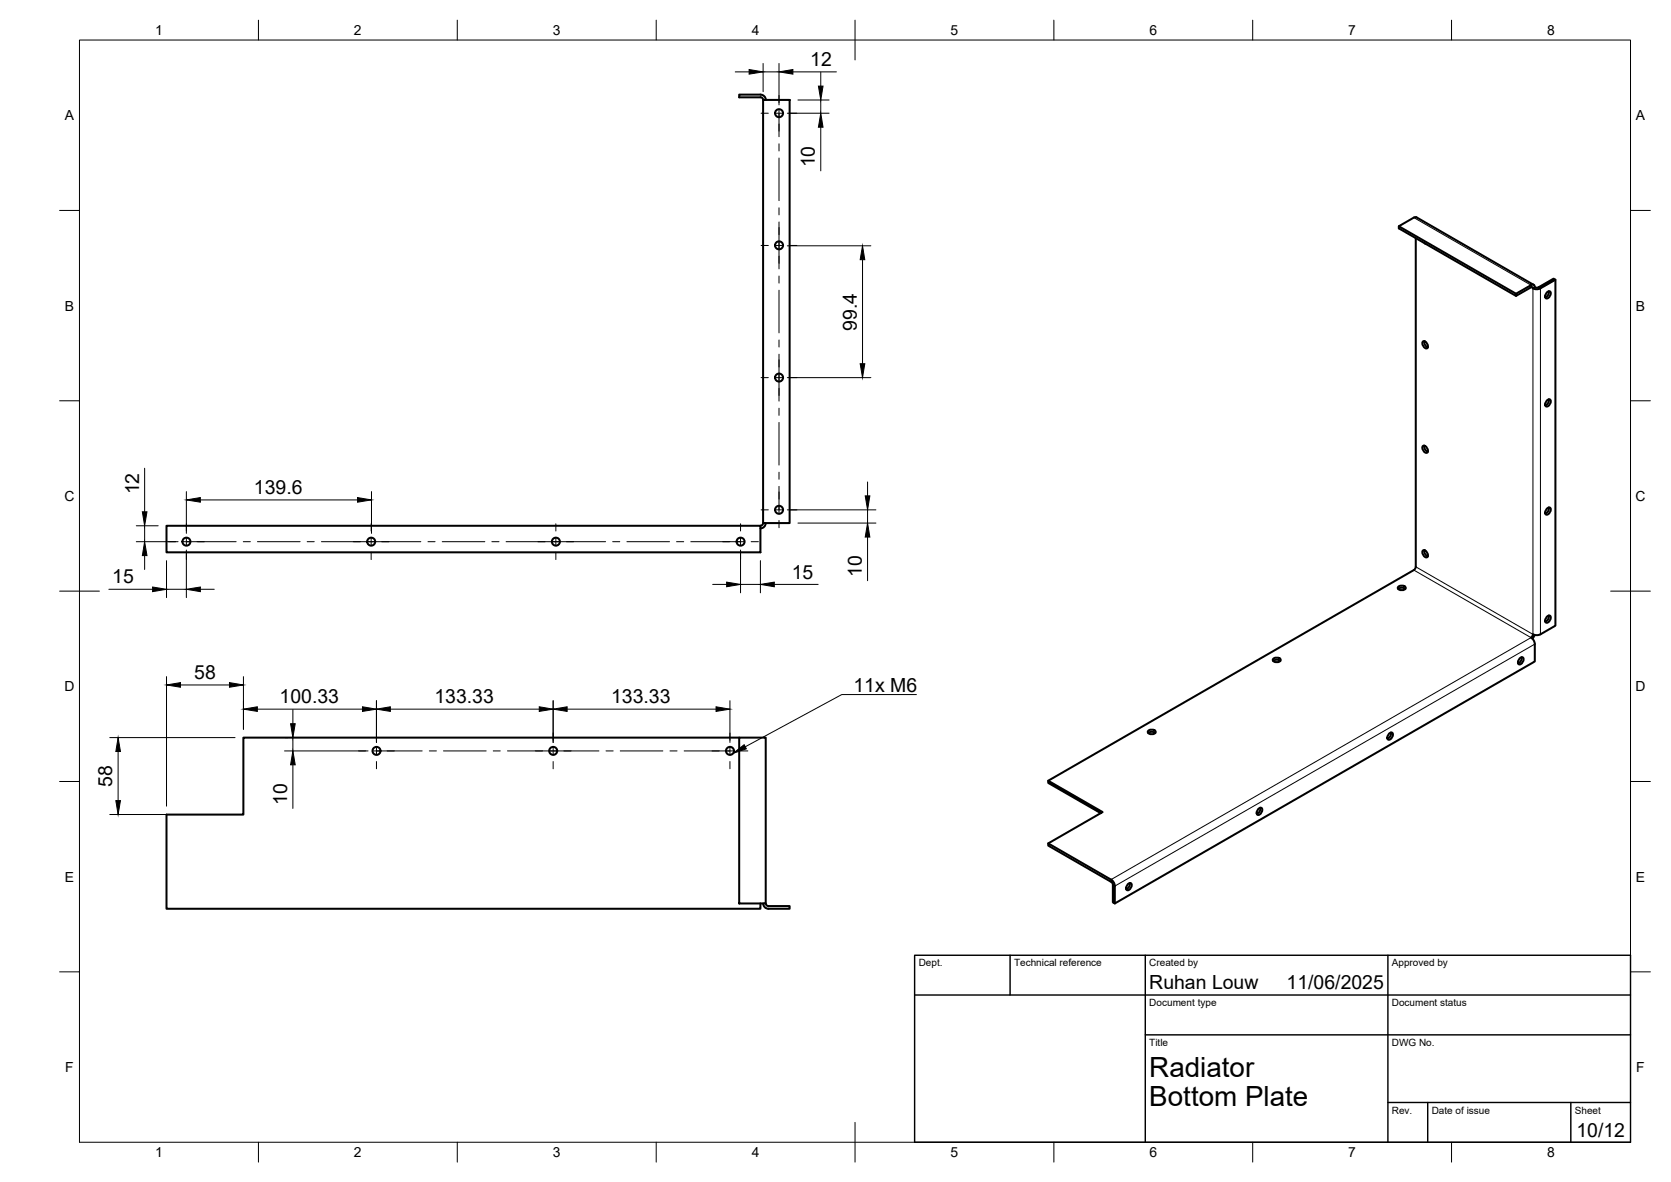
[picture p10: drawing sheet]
<svg xmlns="http://www.w3.org/2000/svg" width="420mm" height="297mm" viewBox="0 0 420 297" stroke-linecap="round" stroke-linejoin="round" font-family="sans-serif">
<!-- layer: Visible -->
<g fill="none" stroke="#000" stroke-width=".51">
<path d="M191.9 25.1h6.6v106.4h-6.6zM191.9 25.1a.63 .63 0 0 0-.7-.6h-5.3v-.7h5.3a1.34 1.34 0 0 1 1.4 1.3M351.7 56.9l29.5 16.9M355.5 54.7l-3.8 2.2v.5l29.5 17 3.8-2.2M355.5 54.7l.7-.1 29.4 17M356 59.8v82.6l-.5 .8M358.2 61.1l.3 .2M385 71.7l-3.8 2.1v.6M385 72.2l.2-.1 .2 .4M385 71.6h.6l.3 .6M385.4 72.5l.5-.3h1l3.7-2.2 .5 .3-4.1 2.3-.8 .1zM388.9 73.5l.8-.3a1.16 1.16 0 0 1-1 1.8 1.01 1.01 0 0 1 .2-1.5z"/>
<path d="M389.4 73.2l-.1 .9-.7 .6M391.1 70.3v86.9l-4.1 2.3-.8 .1-.7-.2-.5 .8 .5 .5 .4 .8v4.7l-105.6 60.8M357.8 85.8a1.16 1.16 0 0 1 1 1.7 1.16 1.16 0 0 1-1-1.7zM358.1 85.7l.2 1 .7 .6M357.8 112a1.16 1.16 0 0 1 1 1.8 1.16 1.16 0 0 1-1-1.8zM358.1 112l.2 .9 .7 .6M388.9 100.7l.8-.3a1.16 1.16 0 0 1-1 1.7 1.01 1.01 0 0 1 .2-1.4zM389.4 100.4l-.1 .9-.7 .6M41.9 132.1h149.3v6.7h-149.3zM191.9 131.4a.67 .67 0 0 1-.7 .7M192.5 131.4a1.34 1.34 0 0 1-1.3 1.4M357.8 138.3a1.16 1.16 0 0 1 1 1.7 1.16 1.16 0 0 1-1-1.7z"/>
<path d="M358.1 138.3l.2 .9 .7 .6M388.9 127.8l.8-.2a1.16 1.16 0 0 1-1 1.7 1.01 1.01 0 0 1 .2-1.5zM389.4 127.5l-.1 1-.7 .6M351.5 147.5l1-.3a.73 .73 0 0 1 .9 .8l-.9 .3a.73 .73 0 0 1-1-.8zM351.6 148l.9-.3 .8 .3M355.5 143.3l-91.9 52.9M385.9 159.6l-.6 .9M388.9 155l.8-.3a1.16 1.16 0 0 1-1 1.8 1.01 1.01 0 0 1 .2-1.5zM389.4 154.7l-.1 .9-.7 .6M320.1 165.6l.9-.3a.73 .73 0 0 1 1 .8l-1 .3a.73 .73 0 0 1-.9-.8zM320.1 166.1l.9-.3 .9 .3M382.1 165.5l.8-.3a1.16 1.16 0 0 1-1 1.7 1.01 1.01 0 0 1 .2-1.4z"/>
<path d="M382.6 165.2l-.2 .9-.7 .6M185.9 185.4h-124.7v19.3h-19.3v23.7h149.3v-1.4M185.9 185.4h6.6v41.6h-6.6zM288.7 183.7l.9-.3a.73 .73 0 0 1 .9 .8l-.9 .3a.73 .73 0 0 1-.9-.8zM288.7 184.2l.9-.3 .9 .3M349.3 184.4l.7-.3a1.16 1.16 0 0 1-1 1.8 1.01 1.01 0 0 1 .3-1.5zM349.8 184.1l-.2 .9-.7 .6M263.6 211.9l15.8 9.2M276.8 204.4l-13.2-7.6v-.6l13.6 7.9-13.6 7.8v.6l16 9.2 .2 .7v4.4l.5 .2v-4.7l-.4-.7-.5-.6M316.4 203.3l.8-.3a1.16 1.16 0 0 1-1 1.8 1.01 1.01 0 0 1 .2-1.5zM316.9 203l-.2 .9-.7 .6M192.6 227a.67 .67 0 0 0 .6 .7h5.3v.7h-5.3a1.33 1.33 0 0 1-1.3-1.4"/>
<path d="M283.6 222.2l.8-.3a1.16 1.16 0 0 1-1 1.8 1.01 1.01 0 0 1 .2-1.5zM284.1 221.9l-.2 .9-.7 .6"/>
<circle cx="195.9" cy="28.4" r="1.01"/>
<circle cx="195.9" cy="61.7" r="1.01"/>
<circle cx="195.9" cy="94.9" r="1.01"/>
<circle cx="46.9" cy="136.1" r="1.01"/>
<circle cx="93.3" cy="136.1" r="1.01"/>
<circle cx="139.8" cy="136.1" r="1.01"/>
<circle cx="186.2" cy="136.1" r="1.01"/>
<circle cx="195.9" cy="128.1" r="1.01"/>
<circle cx="94.7" cy="188.7" r="1.01"/>
<circle cx="139.1" cy="188.7" r="1.01"/>
<circle cx="183.5" cy="188.7" r="1.01"/>
</g>
<!-- layer: Visible Narrow -->
<path d="M355.5 54.7l29.5 17v.5l.4 .3v86.9l-29.4-17M387.3 72.5v86.9M355.5 143.3l29.5 16.9-105.6 60.9v.5M385.9 161.9l-105.6 60.8-.5-.3" fill="none" stroke="#000" stroke-width=".25"/>
<!-- layer: BORDER -->
<g fill="none" stroke="#000" stroke-width=".25">
<path d="M20 10.1h390v276.9h-390zM65 5.1v5M115 5.1v5M165 5.1v5M215 5.1v10M265 5.1v5M315 5.1v5M365 5.1v5M15 52.9h5M410 52.9h5M15 100.7h5M410 100.7h5"/>
<path d="M15 148.6h10M405 148.6h10M15 196.4h5M410 196.4h5M15 244.2h5M410 244.2h5M65 287v5M115 287v5M165 287v5M215 282.1v9.9M265 287v5M315 287v5"/>
<path d="M365 287v5"/>
</g>
<!-- layer: TITLEBLOCK -->
<path d="M230 240.1h180v46.9h-180zM230 250h180M254 240.1v9.9M288 240.1v46.9M349 240.1v46.9M288 260.1h122M349 277.1h61M359 277.1v9.9M395 277.1v9.9" fill="none" stroke="#000" stroke-width=".36"/>
<!-- layer: Smart Centers -->
<g fill="none" stroke="#000" stroke-width=".25">
<path d="M191.4 28.5h1.8M195 28.5h1.8M195.9 24v1.8M195.9 27.6v6.8M195.9 36.1v1.8M195.9 39.7v10.7M198.5 28.5h1.9M195.9 52.2v1.8M195.9 55.8v11.8M191.4 61.7h1.8M195 61.7h1.8M195.9 69.4v1.7"/>
<path d="M195.9 72.9v10.8M198.5 61.7h1.9M191.4 94.9h1.8M195 94.9h1.8M195.9 85.4v1.8M195.9 89v11.8M198.5 94.9h1.9M195.9 102.6v1.8M195.9 106.2v10.7M195.9 118.7v1.7M42.4 136.1h1.8M46 136.1h13.4"/>
<path d="M46.9 131.6v1.8M46.9 135.2v1.8M46.9 138.8v1.8M61.2 136.1h1.7M64.7 136.1h10.8M77.2 136.1h1.8M80.8 136.1h25M93.3 131.6v1.8M93.3 135.2v1.8M93.3 138.8v1.8M107.6 136.1h1.8M111.2 136.1h10.7"/>
<path d="M123.7 136.1h1.8M127.3 136.1h25M139.8 131.6v1.8M139.8 135.2v1.8M139.8 138.8v1.8M154.1 136.1h1.7M157.6 136.1h10.7M170.1 136.1h1.8M173.7 136.1h13.4M186.2 131.6v1.8M186.2 135.2v1.8M186.2 138.8v1.8"/>
<path d="M188.9 136.1h1.8M191.4 128.1h1.8M195 128.1h1.8M195.9 122.2v6.8M195.9 130.8v1.8M198.5 128.1h1.9M90.1 188.7h1.9M93.7 188.7h12.5M94.7 184.2v1.8M94.7 187.8v1.8M94.7 191.4v1.8M107.9 188.7h1.8"/>
<path d="M111.5 188.7h10.7M124 188.7h1.8M127.6 188.7h23M139.1 184.2v1.8M139.1 187.8v1.8M139.1 191.4v1.8M152.4 188.7h1.8M156 188.7h10.7M168.5 188.7h1.7M172 188.7h12.4M183.5 184.2v1.8M183.5 187.8v1.8"/>
<path d="M183.5 191.4v1.8M186.2 188.7h1.8"/>
</g>
<!-- layer: FD_Dimensions -->
<g fill="none" stroke="#000" stroke-width=".25">
<path d="M184.9 18.1h3.5M191.9 15.9v7.1M191.9 18.1h4M195.9 15.9v10.5M199.4 18.1h10.9M206.4 18.1v3.5M198 28.5h10.5M200.6 25.1h7.9M206.4 25.1v3.4M206.4 32v10.9M198 61.8h21M216.9 65.3v26.1"/>
<path d="M198 94.9h21M36.4 117.7v10.9M34.3 136.1h10.5M34.3 132.1h5.5M36.4 132.1v4M36.4 139.6v3.5M46.9 123.5v10.5M46.9 138.2v12M50.4 125.6h39.5M93.4 123.5v10.5M186.2 138.2v10.8M198 128.1h22.2"/>
<path d="M200.6 131.5h19.6M218.1 121.1v3.5M218.1 128.1v3.4M218.1 135v10.9M27.4 148.1h11M41.9 140.9v9.3M41.9 148.1h5M50.4 148.1h3.5M179.2 146.9h3.5M186.2 146.9h5M191.2 140.9v8.1M194.7 146.9h11"/>
<path d="M41.9 170v32.6M45.4 172.1h12.3M61.2 170v13.3M64.7 178.2h26.4M73.6 178.4v3.5M94.7 176.1v10.5M98.1 178.2h37.5M139.1 176.1v10.5M142.6 178.2h37.4M183.5 176.1v10.5M27.6 185.4h31.5M29.7 188.9v12.3"/>
<path d="M71.5 185.4h1.1M71.5 188.7h21M73.6 185.4v3.3M73.6 192.2v11M27.6 204.7h31.5"/>
</g>
<g fill="#000" stroke="#000" stroke-width=".25">
<path d="M188.4 17.5l3.5 .6-3.5 .5zM195.9 18.1l3.5-.6v1.1zM205.8 21.6h1.1l-.5 3.5zM206.4 28.5l.5 3.5h-1.1zM216.9 61.8l.5 3.5h-1.1zM216.3 91.4h1.1l-.5 3.5zM36.4 136.1l.6 3.5h-1.2zM35.8 128.6h1.2l-.6 3.5zM46.9 125.6l3.5-.6v1.2zM89.9 125l3.5 .6-3.5 .6zM217.6 124.6h1.1l-.6 3.5zM218.1 131.5l.6 3.5h-1.1z"/>
<path d="M38.4 147.5l3.5 .6-3.5 .6zM46.9 148.1l3.5-.6v1.2zM182.7 146.3l3.5 .6-3.5 .6zM191.2 146.9l3.5-.6v1.2zM41.9 172.1l3.5-.6v1.2zM57.7 171.5l3.5 .6-3.5 .6zM61.2 178.2l3.5-.6v1.2zM91.1 177.6l3.6 .6-3.6 .6zM94.7 178.2l3.4-.6v1.2zM135.6 177.6l3.5 .6-3.5 .6zM139.1 178.2l3.5-.6v1.2zM180 177.6l3.5 .6-3.5 .6z"/>
<path d="M29.7 185.4l.6 3.5h-1.2zM73.1 181.9h1.1l-.6 3.5zM73.6 188.7l.6 3.5h-1.1zM29.1 201.2h1.2l-.6 3.5z"/>
</g>
<!-- layer: Hole Notes -->
<path d="M184.3 189.3l2.8-2.2 .6 1.1z" fill="#000" stroke="#000" stroke-width=".25"/>
<path d="M230.4 174.5h-18.8l-24.2 13.2" fill="none" stroke="#000" stroke-width=".25"/>
<g font-size="7">
<text x="289" y="270.6">Radiator</text>
<text x="289" y="278.1">Bottom Plate</text>
</g>
<g font-size="4.9">
<text x="203.7" y="16.6">12</text>
<text x="204.9" y="42.1" transform="rotate(-90 204.9 42.1)">10</text>
<text x="215.4" y="83.1" transform="rotate(-90 215.4 83.1)">99.4</text>
<text x="35" y="124.3" transform="rotate(-90 35 124.3)">12</text>
<text x="63.9" y="124.2">139.6</text>
<text x="28.2" y="146.6">15</text>
<text x="199.1" y="145.4">15</text>
<text x="216.7" y="145.1" transform="rotate(-90 216.7 145.1)">10</text>
<text x="48.8" y="170.7">58</text>
<text x="214.6" y="173.8">11x M6</text>
<text x="70.3" y="176.7">100.33</text>
<text x="109.2" y="176.7">133.33</text>
<text x="153.7" y="176.7">133.33</text>
<text x="28.2" y="197.7" transform="rotate(-90 28.2 197.7)">58</text>
<text x="72.2" y="202.3" transform="rotate(-90 72.2 202.3)">10</text>
<text x="289" y="248.5">Ruhan Louw</text>
<text x="323.5" y="248.5">11/06/2025</text>
<text x="396.4" y="285.7">10/12</text>
</g>
<g font-size="3.5">
<text x="39" y="8.8">1</text>
<text x="89" y="8.8">2</text>
<text x="139" y="8.8">3</text>
<text x="189" y="8.8">4</text>
<text x="239" y="8.8">5</text>
<text x="289" y="8.8">6</text>
<text x="339" y="8.8">7</text>
<text x="389" y="8.8">8</text>
<text x="16.3" y="30.2">A</text>
<text x="411.3" y="30.2">A</text>
<text x="16.3" y="78">B</text>
<text x="411.3" y="78">B</text>
<text x="16.2" y="125.9">C</text>
<text x="411.2" y="125.9">C</text>
<text x="16.2" y="173.7">D</text>
<text x="411.2" y="173.7">D</text>
<text x="16.3" y="221.6">E</text>
<text x="411.3" y="221.6">E</text>
<text x="16.4" y="269.4">F</text>
<text x="411.4" y="269.4">F</text>
<text x="39" y="290.8">1</text>
<text x="89" y="290.8">2</text>
<text x="139" y="290.8">3</text>
<text x="189" y="290.8">4</text>
<text x="239" y="290.8">5</text>
<text x="289" y="290.8">6</text>
<text x="339" y="290.8">7</text>
<text x="389" y="290.8">8</text>
</g>
<g font-size="2.5">
<text x="231" y="242.9">Dept.</text>
<text x="255" y="242.9">Technical reference</text>
<text x="289" y="242.9">Created by</text>
<text x="350" y="242.9">Approved by</text>
<text x="289" y="252.8">Document type</text>
<text x="350" y="252.8">Document status</text>
<text x="289" y="262.9">Title</text>
<text x="350" y="262.9">DWG No.</text>
<text x="350" y="279.9">Rev.</text>
<text x="360" y="279.9">Date of issue</text>
<text x="396" y="279.9">Sheet</text>
</g>
</svg>
